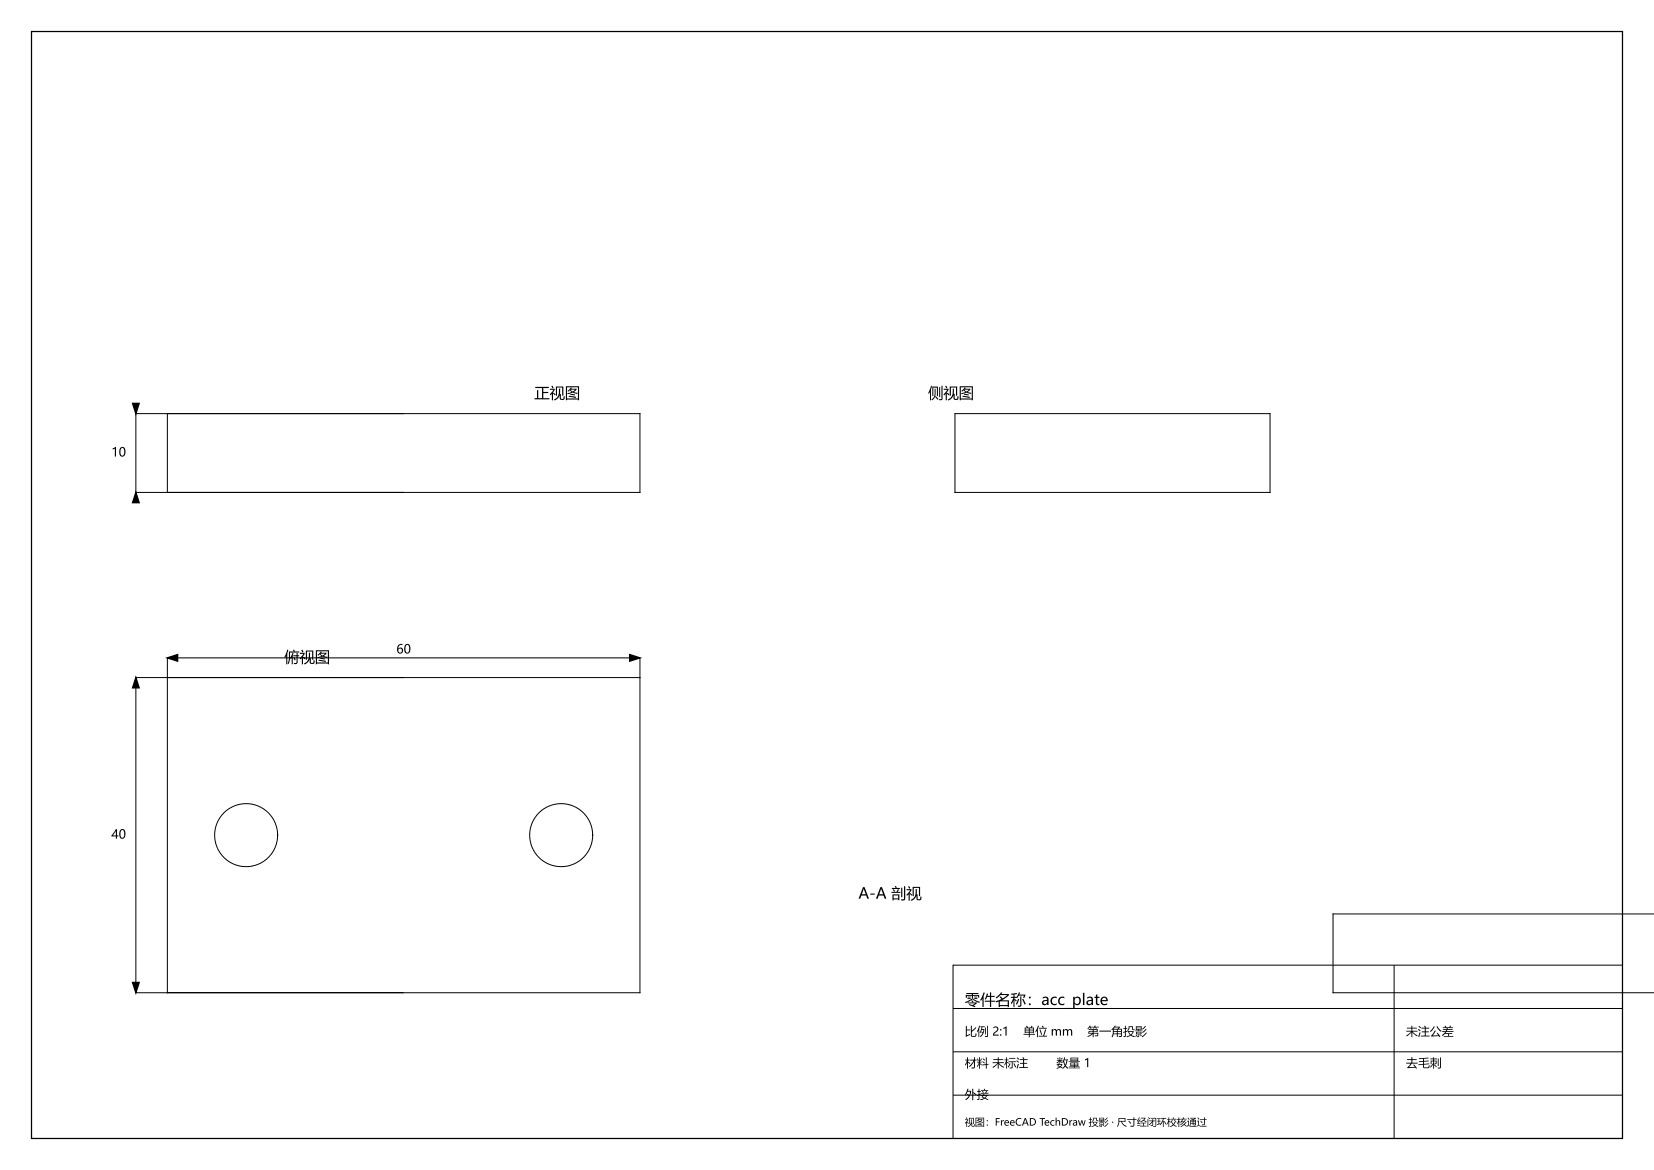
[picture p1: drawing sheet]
<svg xmlns="http://www.w3.org/2000/svg" width="420mm" height="297mm" viewBox="0 0 420 297" stroke-linecap="round" stroke-linejoin="round" font-family="sans-serif">
<path d="M8 8h404v281h-404z" fill="none" stroke="#000" stroke-width=".32"/>
<g fill="none" stroke="#000" stroke-width=".25">
<path d="M42.5 105h120v20h-120zM102.5 105h-68v20h68M242.5 105h80v20h-80zM42.5 172v80h120v-80M42.5 172h120M42.5 172v-5h120v5M102.5 172h-68v80h68M420 232h-81.5v20h81.5M242 245h170v44h-170zM242 256h170M354 245v44M242 278h170"/>
<path d="M242 267h170"/>
<circle cx="62.5" cy="212" r="8"/>
<circle cx="142.5" cy="212" r="8"/>
</g>
<path d="M33.7 102.4h1.6l-.8 2.6zM34.5 125l.8 2.6h-1.6zM34.5 172l.8 2.6h-1.6zM42.5 167l2.6-.8v1.6zM159.9 166.2l2.6 .8-2.6 .8zM33.7 249.4h1.6l-.8 2.6z" fill="#000" stroke="#000" stroke-width=".35"/>
<g font-size="3.9">
<text x="135.7" y="101.1">正视图</text>
<text x="235.7" y="101.1">侧视图</text>
<text x="72.2" y="168.1">俯视图</text>
<text x="218" y="228.1">A-A 剖视</text>
<text x="245" y="255.1">零件名称：acc_plate</text>
</g>
<g font-size="3.2">
<text x="28.3" y="115.9">10</text>
<text x="100.6" y="165.9">60</text>
<text x="28.3" y="212.9">40</text>
</g>
<g font-size="3">
<text x="245" y="262.9">比例 2:1</text>
<text x="259.8" y="262.9">单位 mm</text>
<text x="276.1" y="262.9">第一角投影</text>
<text x="357" y="262.9">未注公差</text>
<text x="245" y="270.9">材料 未标注</text>
<text x="268.2" y="270.9">数量 1</text>
<text x="357" y="270.9">去毛刺</text>
<text x="245" y="278.9">外接</text>
</g>
<text font-size="2.5" x="245" y="285.7">视图：FreeCAD TechDraw 投影 · 尺寸经闭环校核通过</text>
</svg>
